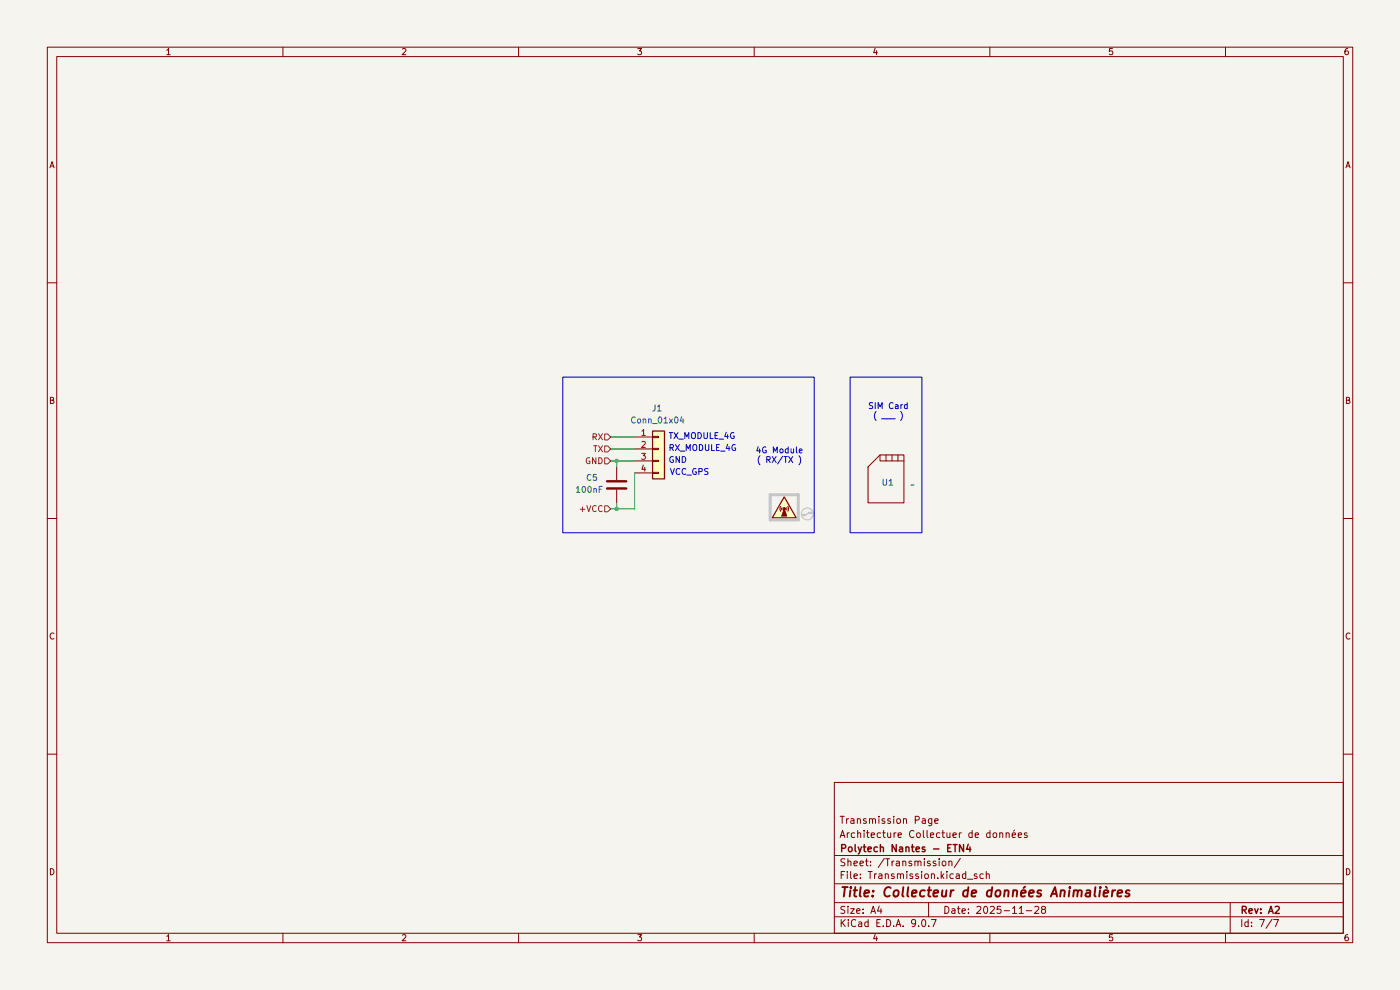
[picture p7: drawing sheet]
(kicad_sch
 (version 20250114)
 (generator "eeschema")
 (generator_version "9.0")
 (paper "A4")
 (title_block
  (title "Collecteur de données Animalières")
  (date "2025-11-28")
  (rev "A2")
  (company "Polytech Nantes - ETN4")
  (comment 1 "Architecture Collectuer de données")
  (comment 2 "Transmission Page"))
 (lib_symbols
  (symbol "CollecteurDonneLIB:SDCARD" (exclude_from_sim no) (in_bom yes) (on_board yes)
   (property "Reference" "U" (at 0 0 0) (effects (font (size 1.27 1.27))))
   (property "Value" "" (at 0 0 0) (effects (font (size 1.27 1.27))))
   (property "Footprint" "" (at 0 0 0) (effects (font (size 1.27 1.27)) (hide yes)))
   (property "Datasheet" "" (at 0 0 0) (effects (font (size 1.27 1.27)) (hide yes)))
   (property "Description" "" (at 0 0 0) (effects (font (size 1.27 1.27)) (hide yes)))
   (symbol "SDCARD_0_1"
    (polyline (pts (xy -3.81 3.81) (xy -1.27 6.35) (xy 2.54 6.35) (xy 3.81 6.35) (xy 3.81 -3.81) (xy -3.81 -3.81) (xy -3.81 3.81)) (stroke (width 0) (type default)) (fill (type none)))
    (polyline (pts (xy 0 6.35) (xy 0 5.08) (xy 3.81 5.08)) (stroke (width 0) (type default)) (fill (type none)))
    (polyline (pts (xy 0 5.08) (xy -1.27 5.08) (xy -1.27 6.35)) (stroke (width 0) (type default)) (fill (type none)))
    (polyline (pts (xy 1.27 5.08) (xy 1.27 6.35)) (stroke (width 0) (type default)) (fill (type none)))
    (polyline (pts (xy 2.54 6.35) (xy 2.54 5.08)) (stroke (width 0) (type default)) (fill (type none))))
   (embedded_fonts no))
  (symbol "Connector_Generic:Conn_01x04"
   (pin_names
    (offset 1.016) (hide yes)) (exclude_from_sim no) (in_bom yes) (on_board yes)
   (property "Reference" "J" (at 0 5.08 0) (effects (font (size 1.27 1.27))))
   (property "Value" "Conn_01x04" (at 0 -7.62 0) (effects (font (size 1.27 1.27))))
   (property "Footprint" "" (at 0 0 0) (effects (font (size 1.27 1.27)) (hide yes)))
   (property "Datasheet" "~" (at 0 0 0) (effects (font (size 1.27 1.27)) (hide yes)))
   (property "Description" "Generic connector, single row, 01x04, script generated (kicad-library-utils/schlib/autogen/connector/)" (at 0 0 0) (effects (font (size 1.27 1.27)) (hide yes)))
   (symbol "Conn_01x04_1_1"
    (rectangle (start -1.27 3.81) (end 1.27 -6.35) (stroke (width 0.254) (type default)) (fill (type background)))
    (rectangle (start -1.27 2.667) (end 0 2.413) (stroke (width 0.1524) (type default)) (fill (type none)))
    (rectangle (start -1.27 0.127) (end 0 -0.127) (stroke (width 0.1524) (type default)) (fill (type none)))
    (rectangle (start -1.27 -2.413) (end 0 -2.667) (stroke (width 0.1524) (type default)) (fill (type none)))
    (rectangle (start -1.27 -4.953) (end 0 -5.207) (stroke (width 0.1524) (type default)) (fill (type none)))
    (pin passive line (at -5.08 2.54 0) (length 3.81) (name "Pin_1" (effects (font (size 1.27 1.27)))) (number "1" (effects (font (size 1.27 1.27)))))
    (pin passive line (at -5.08 0 0) (length 3.81) (name "Pin_2" (effects (font (size 1.27 1.27)))) (number "2" (effects (font (size 1.27 1.27)))))
    (pin passive line (at -5.08 -2.54 0) (length 3.81) (name "Pin_3" (effects (font (size 1.27 1.27)))) (number "3" (effects (font (size 1.27 1.27)))))
    (pin passive line (at -5.08 -5.08 0) (length 3.81) (name "Pin_4" (effects (font (size 1.27 1.27)))) (number "4" (effects (font (size 1.27 1.27))))))
   (embedded_fonts no))
  (symbol "Device:C"
   (pin_numbers (hide yes))
   (pin_names
    (offset 0.254)) (exclude_from_sim no) (in_bom yes) (on_board yes)
   (property "Reference" "C" (at 0.635 2.54 0) (effects (font (size 1.27 1.27)) (justify left)))
   (property "Value" "C" (at 0.635 -2.54 0) (effects (font (size 1.27 1.27)) (justify left)))
   (property "Footprint" "" (at 0.9652 -3.81 0) (effects (font (size 1.27 1.27)) (hide yes)))
   (property "Datasheet" "~" (at 0 0 0) (effects (font (size 1.27 1.27)) (hide yes)))
   (property "Description" "Unpolarized capacitor" (at 0 0 0) (effects (font (size 1.27 1.27)) (hide yes)))
   (symbol "C_0_1"
    (polyline (pts (xy -2.032 0.762) (xy 2.032 0.762)) (stroke (width 0.508) (type default)) (fill (type none)))
    (polyline (pts (xy -2.032 -0.762) (xy 2.032 -0.762)) (stroke (width 0.508) (type default)) (fill (type none))))
   (symbol "C_1_1"
    (pin passive line (at 0 3.81 270) (length 2.794) (name "~" (effects (font (size 1.27 1.27)))) (number "1" (effects (font (size 1.27 1.27)))))
    (pin passive line (at 0 -3.81 90) (length 2.794) (name "~" (effects (font (size 1.27 1.27)))) (number "2" (effects (font (size 1.27 1.27))))))
   (embedded_fonts no))
  (symbol "Graphic:SYM_Radio_Waves_Small" (exclude_from_sim no) (in_bom no) (on_board no)
   (property "Reference" "#SYM" (at 0 3.556 0) (effects (font (size 1.27 1.27)) (hide yes)))
   (property "Value" "SYM_Radio_Waves_Small" (at 0 -3.175 0) (effects (font (size 1.27 1.27)) (hide yes)))
   (property "Footprint" "" (at 0 -4.445 0) (effects (font (size 1.27 1.27)) (hide yes)))
   (property "Datasheet" "~" (at 0.762 -5.08 0) (effects (font (size 1.27 1.27)) (hide yes)))
   (property "Description" "Radio waves warning symbol, small" (at 0 0 0) (effects (font (size 1.27 1.27)) (hide yes)))
   (property "Sim.Enable" "0" (at 0 0 0) (effects (font (size 1.27 1.27)) (hide yes)))
   (symbol "SYM_Radio_Waves_Small_0_1"
    (polyline (pts (xy -2.54 -1.905) (xy 2.54 -1.905) (xy 0 2.54) (xy -2.54 -1.905)) (stroke (width 0.254) (type default)) (fill (type background)))
    (polyline (pts (xy -0.508 -1.524) (xy 0.508 -1.524) (xy 0 0) (xy -0.508 -1.524)) (stroke (width 0) (type default)) (fill (type outline)))
    (arc (start -0.508 -0.254) (mid -0.568 0) (end -0.508 0.254) (stroke (width 0) (type default)) (fill (type none)))
    (arc (start 0.762 0.508) (mid 0.9158 0) (end 0.762 -0.508) (stroke (width 0) (type default)) (fill (type none)))
    (arc (start -0.762 -0.508) (mid -0.9158 0) (end -0.762 0.508) (stroke (width 0) (type default)) (fill (type none)))
    (circle (center 0 0) (radius 0.254) (stroke (width 0) (type default)) (fill (type outline)))
    (arc (start 0.508 0.254) (mid 0.568 0) (end 0.508 -0.254) (stroke (width 0) (type default)) (fill (type none))))
   (embedded_fonts no)))
 (rectangle
  (start 119.38 80.01)
  (end 172.72 113.03)
  (stroke (width 0) (type default))
  (fill (type none)))
 (rectangle
  (start 180.34 80.01)
  (end 195.58 113.03)
  (stroke (width 0) (type default))
  (fill (type none)))
 (text "SIM Card\n( ___ )"
  (exclude_from_sim no)
  (at 188.468 87.376 0)
  (effects (font (size 1.27 1.27))))
 (text "GND"
  (exclude_from_sim no)
  (at 141.732 97.79 0)
  (effects (font (size 1.27 1.27)) (justify left)))
 (text "4G Module\n( RX/TX )"
  (exclude_from_sim no)
  (at 165.354 96.774 0)
  (effects (font (size 1.27 1.27))))
 (text "RX_MODULE_4G\n"
  (exclude_from_sim no)
  (at 141.732 95.25 0)
  (effects (font (size 1.27 1.27)) (justify left)))
 (text "VCC_GPS\n"
  (exclude_from_sim no)
  (at 141.986 100.33 0)
  (effects (font (size 1.27 1.27)) (justify left)))
 (text "TX_MODULE_4G\n"
  (exclude_from_sim no)
  (at 141.732 92.71 0)
  (effects (font (size 1.27 1.27)) (justify left)))
 (junction
  (at 130.81 97.79)
  (diameter 0)
  (color 0 0 0 0))
 (junction
  (at 130.81 107.95)
  (diameter 0)
  (color 0 0 0 0))
 (wire
  (pts (xy 134.62 107.95) (xy 134.62 100.33))
  (stroke (width 0) (type default)))
 (wire
  (pts (xy 130.81 106.68) (xy 130.81 107.95))
  (stroke (width 0) (type default)))
 (wire
  (pts (xy 130.81 99.06) (xy 130.81 97.79))
  (stroke (width 0) (type default)))
 (wire
  (pts (xy 129.54 97.79) (xy 130.81 97.79))
  (stroke (width 0) (type default)))
 (wire
  (pts (xy 130.81 97.79) (xy 134.62 97.79))
  (stroke (width 0) (type default)))
 (wire
  (pts (xy 130.81 107.95) (xy 134.62 107.95))
  (stroke (width 0) (type default)))
 (wire
  (pts (xy 129.54 107.95) (xy 130.81 107.95))
  (stroke (width 0) (type default)))
 (wire
  (pts (xy 129.54 92.71) (xy 134.62 92.71))
  (stroke (width 0) (type default)))
 (wire
  (pts (xy 129.54 95.25) (xy 134.62 95.25))
  (stroke (width 0) (type default)))
 (hierarchical_label "RX"
  (shape input)
  (at 129.54 92.71 180)
  (effects (font (size 1.27 1.27)) (justify right)))
 (hierarchical_label "GND"
  (shape input)
  (at 129.54 97.79 180)
  (effects (font (size 1.27 1.27)) (justify right)))
 (hierarchical_label "TX"
  (shape input)
  (at 129.54 95.25 180)
  (effects (font (size 1.27 1.27)) (justify right)))
 (hierarchical_label "+VCC"
  (shape input)
  (at 129.54 107.95 180)
  (effects (font (size 1.27 1.27)) (justify right)))
 (symbol
  (lib_id "CollecteurDonneLIB:SDCARD")
  (at 187.96 102.87 0)
  (unit 1)
  (exclude_from_sim no)
  (in_bom yes)
  (on_board no)
  (dnp no)
  (property "Reference" "U1" (at 186.944 102.362 0) (effects (font (size 1.27 1.27)) (justify left)))
  (property "Value" "~" (at 193.04 102.87 0) (effects (font (size 1.27 1.27)) (justify left)))
  (property "Footprint" "" (at 187.96 102.87 0) (effects (font (size 1.27 1.27)) (hide yes)))
  (property "Datasheet" "" (at 187.96 102.87 0) (effects (font (size 1.27 1.27)) (hide yes)))
  (property "Description" "" (at 187.96 102.87 0) (effects (font (size 1.27 1.27)) (hide yes)))
  (property "Fabricant" "" (at 187.96 102.87 0) (effects (font (size 1.27 1.27)) (hide yes)))
  (property "Fournisseur" "" (at 187.96 102.87 0) (effects (font (size 1.27 1.27)) (hide yes)))
  (property "Ref Fabricant" "" (at 187.96 102.87 0) (effects (font (size 1.27 1.27)) (hide yes)))
  (property "Ref Fournisseur" "" (at 187.96 102.87 0) (effects (font (size 1.27 1.27)) (hide yes)))
  (property "Sim.Type" "" (at 187.96 102.87 0) (effects (font (size 1.27 1.27)) (hide yes))))
 (symbol
  (lib_id "Connector_Generic:Conn_01x04")
  (at 139.7 95.25 0)
  (unit 1)
  (exclude_from_sim no)
  (in_bom yes)
  (on_board yes)
  (dnp no)
  (property "Reference" "J1" (at 138.176 86.614 0) (effects (font (size 1.27 1.27)) (justify left)))
  (property "Value" "Conn_01x04" (at 133.604 89.154 0) (effects (font (size 1.27 1.27)) (justify left)))
  (property "Footprint" "Connector_PinHeader_2.54mm:PinHeader_1x04_P2.54mm_Vertical" (at 139.7 95.25 0) (effects (font (size 1.27 1.27)) (hide yes)))
  (property "Datasheet" "~" (at 139.7 95.25 0) (effects (font (size 1.27 1.27)) (hide yes)))
  (property "Description" "Generic connector, single row, 01x04, script generated (kicad-library-utils/schlib/autogen/connector/)" (at 139.7 95.25 0) (effects (font (size 1.27 1.27)) (hide yes)))
  (property "Fabricant" "" (at 139.7 95.25 0) (effects (font (size 1.27 1.27)) (hide yes)))
  (property "Fournisseur" "" (at 139.7 95.25 0) (effects (font (size 1.27 1.27)) (hide yes)))
  (property "Ref Fabricant" "" (at 139.7 95.25 0) (effects (font (size 1.27 1.27)) (hide yes)))
  (property "Ref Fournisseur" "" (at 139.7 95.25 0) (effects (font (size 1.27 1.27)) (hide yes)))
  (property "Sim.Type" "" (at 139.7 95.25 0) (effects (font (size 1.27 1.27)) (hide yes)))
  (pin "1")
  (pin "4")
  (pin "3")
  (pin "2"))
 (symbol
  (lib_id "Graphic:SYM_Radio_Waves_Small")
  (at 166.37 107.95 0)
  (unit 1)
  (exclude_from_sim yes)
  (in_bom no)
  (on_board no)
  (dnp no)
  (fields_autoplaced yes)
  (property "Reference" "#SYM1" (at 166.37 104.394 0) (effects (font (size 1.27 1.27)) (hide yes)))
  (property "Value" "SYM_Radio_Waves_Small" (at 166.37 111.125 0) (effects (font (size 1.27 1.27)) (hide yes)))
  (property "Footprint" "" (at 166.37 112.395 0) (effects (font (size 1.27 1.27)) (hide yes)))
  (property "Datasheet" "~" (at 167.132 113.03 0) (effects (font (size 1.27 1.27)) (hide yes)))
  (property "Description" "Radio waves warning symbol, small" (at 166.37 107.95 0) (effects (font (size 1.27 1.27)) (hide yes))))
 (symbol
  (lib_id "Device:C")
  (at 130.81 102.87 0)
  (unit 1)
  (exclude_from_sim no)
  (in_bom yes)
  (on_board yes)
  (dnp no)
  (property "Reference" "C5" (at 124.206 101.346 0) (effects (font (size 1.27 1.27)) (justify left)))
  (property "Value" "100nF" (at 121.92 103.886 0) (effects (font (size 1.27 1.27)) (justify left)))
  (property "Footprint" "CollecteurDonne:C_Disc_D5.0mm_W2.5mm_P5.00mm" (at 131.7752 106.68 0) (effects (font (size 1.27 1.27)) (hide yes)))
  (property "Datasheet" "~" (at 130.81 102.87 0) (effects (font (size 1.27 1.27)) (hide yes)))
  (property "Description" "Unpolarized capacitor" (at 130.81 102.87 0) (effects (font (size 1.27 1.27)) (hide yes)))
  (property "Fabricant" "KEMET" (at 130.81 102.87 0) (effects (font (size 1.27 1.27)) (hide yes)))
  (property "Fournisseur" "RS" (at 130.81 102.87 0) (effects (font (size 1.27 1.27)) (hide yes)))
  (property "Ref Fabricant" "C0805C104K4RACTU" (at 130.81 102.87 0) (effects (font (size 1.27 1.27)) (hide yes)))
  (property "Ref Fournisseur" "648-0957" (at 130.81 102.87 0) (effects (font (size 1.27 1.27)) (hide yes)))
  (property "Sim.Type" "" (at 130.81 102.87 0) (effects (font (size 1.27 1.27)) (hide yes)))
  (pin "1")
  (pin "2")))
